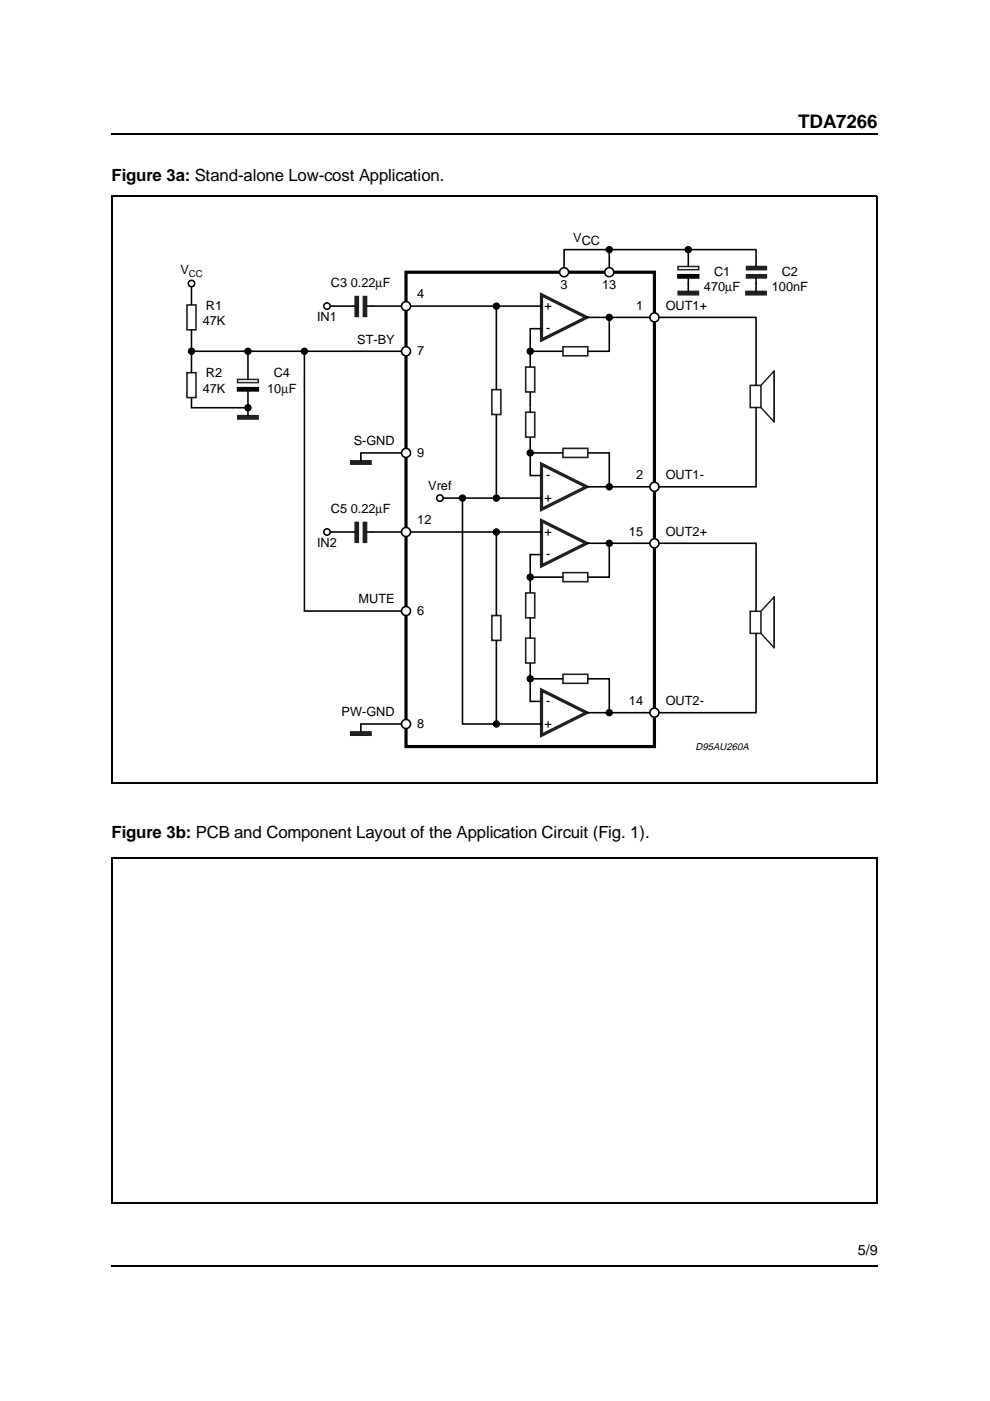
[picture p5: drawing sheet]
<svg xmlns="http://www.w3.org/2000/svg" width="210mm" height="297mm" viewBox="0 0 210 297" stroke-linecap="round" stroke-linejoin="round" font-family="sans-serif">
<path d="M23.6 41.6h162.4M23.8 41.5v124.6M185.9 41.5v124.6M69.3 64.9h6M112.4 69.7h2.4M114.8 64.9h-37.1M124.4 67.3h35.9v14.4M164.1 78.7v10.7M23.6 166h162.4" fill="none" stroke="#000" stroke-width=".34"/>
<path d="M86.1 57.7h52.7v100.6h-52.7z" fill="none" stroke="#000" stroke-width=".68" stroke-linecap="butt"/>
<g fill="#231f20" stroke="#231f20" stroke-width=".32">
<path d="M75.3 62.9h.7v4.2h-.7z"/>
<path d="M77 62.9h.7v4.2h-.7z"/>
</g>
<path d="M164.1 78.7l-2.8 3M161.3 86.4l2.8 3" fill="none" stroke="#231f20" stroke-width=".32"/>
<path d="M159.1 81.7h2.2v4.7h-2.2z" fill="none" stroke="#231f20" stroke-width=".34"/>
<circle cx="129.2" cy="52.9" r=".68" fill="#000" stroke="#000" stroke-width=".21"/>
<path d="M114.8 62.5l9.6 4.8-9.6 4.8z" fill="none" stroke="#231f20" stroke-width=".68"/>
<g fill="#fff" stroke="#000" stroke-width=".34">
<circle cx="86.1" cy="64.9" r=".96"/>
<circle cx="138.8" cy="67.3" r=".96"/>
</g>
<circle cx="129.2" cy="67.3" r=".68" fill="#000" stroke="#000" stroke-width=".21"/>
<path d="M114.8 98.4l9.6 4.8-9.6 4.8z" fill="none" stroke="#231f20" stroke-width=".68"/>
<path d="M160.3 86.4v16.8h-35.9M93.3 105.6h21.5" fill="none" stroke="#000" stroke-width=".34"/>
<circle cx="138.8" cy="103.2" r=".96" fill="#fff" stroke="#000" stroke-width=".34"/>
<circle cx="129.2" cy="103.2" r=".68" fill="#000" stroke="#000" stroke-width=".21"/>
<circle cx="69.3" cy="64.9" r=".68" fill="#fff" stroke="#000" stroke-width=".34"/>
<path d="M40.6 74.5h45.5" fill="none" stroke="#000" stroke-width=".34"/>
<circle cx="86.1" cy="74.5" r=".96" fill="#fff" stroke="#000" stroke-width=".34"/>
<path d="M129.2 52.9v4.8" fill="none" stroke="#000" stroke-width=".34"/>
<circle cx="129.2" cy="57.7" r=".96" fill="#fff" stroke="#000" stroke-width=".34"/>
<path d="M160.3 52.9h-40.7v4.8" fill="none" stroke="#000" stroke-width=".34"/>
<circle cx="119.6" cy="57.7" r=".96" fill="#fff" stroke="#000" stroke-width=".34"/>
<path d="M111.5 77.8h1.9v5.3h-1.9zM119.4 73.5h5.2v1.9h-5.2zM104.3 82.6h1.9v5.3h-1.9zM119.4 95.1h5.2v1.9h-5.2z" fill="none" stroke="#231f20" stroke-width=".34"/>
<path d="M105.2 64.9v17.7M112.4 74.5h7M112.4 69.7v8.1M129.2 67.3v7.2h-4.6M105.2 87.9v17.7M112.4 83.1v3.3M119.4 96h-7v4.8h2.4M124.6 96h4.6v7.2" fill="none" stroke="#000" stroke-width=".34"/>
<g fill="#000" stroke="#000" stroke-width=".21">
<circle cx="105.2" cy="64.9" r=".68"/>
<circle cx="112.4" cy="74.5" r=".68"/>
<circle cx="112.4" cy="96" r=".68"/>
<circle cx="105.2" cy="105.6" r=".68"/>
</g>
<circle cx="93.3" cy="105.6" r=".68" fill="#fff" stroke="#000" stroke-width=".34"/>
<path d="M39.6 64.7h2v5.2h-2zM159.1 129.6h2.2v4.7h-2.2z" fill="none" stroke="#231f20" stroke-width=".34"/>
<path d="M40.6 60.1v4.6M40.6 69.9v4.6M52.6 74.5v5.9M52.6 82.9v5.2M69.3 112.8h6M112.4 117.6h2.4M114.8 112.8h-37.1M124.4 115.2h35.9v14.4M164.1 126.6v10.7" fill="none" stroke="#000" stroke-width=".34"/>
<path d="M50.4 80.4h4.4v.7h-4.4zM161.3 134.3l2.8 3M164.1 126.6l-2.8 3" fill="none" stroke="#231f20" stroke-width=".32"/>
<path d="M50.4 82.2h4.4v.7h-4.4z" fill="#000" stroke="#000" stroke-width=".34"/>
<g fill="#231f20" stroke="#231f20" stroke-width=".32">
<path d="M50.4 88.1h4.3v.7h-4.3z"/>
<path d="M75.3 110.8h.7v4.2h-.7z"/>
<path d="M77 110.8h.7v4.2h-.7z"/>
</g>
<circle cx="64.5" cy="74.5" r=".68" fill="#000" stroke="#000" stroke-width=".21"/>
<path d="M114.8 110.4l9.6 4.8-9.6 4.8z" fill="none" stroke="#231f20" stroke-width=".68"/>
<g fill="#fff" stroke="#000" stroke-width=".34">
<circle cx="86.1" cy="112.8" r=".96"/>
<circle cx="138.8" cy="115.2" r=".96"/>
</g>
<circle cx="129.2" cy="115.2" r=".68" fill="#000" stroke="#000" stroke-width=".21"/>
<path d="M114.8 146.3l9.6 4.8-9.6 4.8z" fill="none" stroke="#231f20" stroke-width=".68"/>
<path d="M98.1 105.6v47.9h16.7M160.3 134.3v16.8h-35.9" fill="none" stroke="#000" stroke-width=".34"/>
<circle cx="138.8" cy="151.1" r=".96" fill="#fff" stroke="#000" stroke-width=".34"/>
<circle cx="129.2" cy="151.1" r=".68" fill="#000" stroke="#000" stroke-width=".21"/>
<circle cx="69.3" cy="112.8" r=".68" fill="#fff" stroke="#000" stroke-width=".34"/>
<path d="M64.5 74.5v55.1h21.6" fill="none" stroke="#000" stroke-width=".34"/>
<circle cx="86.1" cy="129.6" r=".96" fill="#fff" stroke="#000" stroke-width=".34"/>
<path d="M39.6 79h2v5.3h-2zM104.3 130.5h1.9v5.3h-1.9zM111.5 125.7h1.9v5.3h-1.9zM119.4 121.4h5.2v1.9h-5.2zM119.4 143h5.2v1.9h-5.2z" fill="none" stroke="#231f20" stroke-width=".34"/>
<g fill="none" stroke="#000" stroke-width=".34">
<path d="M145.9 52.9v3.6M145.9 58.9v2.9M160.3 52.9v3.6M160.3 58.9v2.9M40.6 74.5v4.5M40.6 84.3v2.1h12M86.1 96h-9.6v1.7M105.2 112.8v17.7M112.4 117.6v8.1M129.2 115.2v7.2h-4.6M105.2 135.8v17.7M112.4 122.4h7"/>
<path d="M112.4 131v3.3M86.1 153.5h-9.6v1.7M119.4 143.9h-7v4.8h2.4M124.6 143.9h4.6v7.2"/>
</g>
<g fill="#000" stroke="#000" stroke-width=".21">
<circle cx="145.9" cy="52.9" r=".68"/>
<circle cx="40.6" cy="74.5" r=".68"/>
<circle cx="98.1" cy="105.6" r=".68"/>
<circle cx="105.2" cy="112.8" r=".68"/>
<circle cx="112.4" cy="122.4" r=".68"/>
<circle cx="105.2" cy="153.5" r=".68"/>
<circle cx="112.4" cy="143.9" r=".68"/>
</g>
<path d="M143.7 56.5h4.4v.7h-4.4z" fill="none" stroke="#231f20" stroke-width=".32"/>
<path d="M143.7 58.2h4.4v.7h-4.4z" fill="#000" stroke="#000" stroke-width=".34"/>
<g fill="#231f20" stroke="#231f20" stroke-width=".32">
<path d="M143.8 61.8h4.3v.7h-4.3z"/>
<path d="M158.3 58.2h4.2v.7h-4.2z"/>
<path d="M158.3 56.5h4.2v.7h-4.2z"/>
<path d="M158.1 61.8h4.4v.7h-4.4z"/>
<path d="M74.4 97.7h4.3v.7h-4.3z"/>
<path d="M74.4 155.2h4.3v.7h-4.3z"/>
</g>
<g fill="#fff" stroke="#000" stroke-width=".34">
<circle cx="86.1" cy="153.5" r=".96"/>
<circle cx="86.1" cy="96" r=".96"/>
</g>
<path d="M111.5 87.4h1.9v5.3h-1.9zM111.5 135.3h1.9v5.3h-1.9z" fill="none" stroke="#231f20" stroke-width=".34"/>
<path d="M112.4 86.4v1M112.4 92.7v3.3M112.4 134.3v1M112.4 140.6v3.3" fill="none" stroke="#000" stroke-width=".34"/>
<circle cx="52.6" cy="74.5" r=".68" fill="#000" stroke="#000" stroke-width=".21"/>
<circle cx="40.6" cy="60.1" r=".68" fill="#fff" stroke="#000" stroke-width=".34"/>
<circle cx="52.6" cy="86.4" r=".68" fill="#000" stroke="#000" stroke-width=".21"/>
<path d="M23.6 181.8h162.4M23.8 181.7v73.5M185.9 181.7v73.5M23.6 255.1h162.4" fill="none" stroke="#000" stroke-width=".34"/>
<path d="M23.6 28.5h162.5M23.6 268.3h162.6" fill="none" stroke="#000" stroke-width=".25"/>
<text font-size="4" x="169.2" y="27.1">TDA7266</text>
<g font-size="3.6">
<text x="23.6" y="38.3">Figure 3a: Stand-alone Low-cost Application.</text>
<text x="23.6" y="177.6">Figure 3b: PCB and Component Layout of the Application Circuit (Fig. 1).</text>
</g>
<text font-size="3" x="181.9" y="266">5/9</text>
<g font-size="2.7">
<text x="121.5" y="51.3">V</text>
<text x="123.3" y="52">CC</text>
<text x="38.2" y="58.1">V</text>
<text x="151.4" y="58.5">C1</text>
<text x="165.8" y="58.5">C2</text>
<text x="43.7" y="65.7">R1</text>
<text x="70.2" y="60.9">C3 0.22µF</text>
<text x="88.5" y="63.3">4</text>
<text x="115.5" y="65.7">+</text>
<text x="118.9" y="61.3">3</text>
<text x="127.7" y="61.3">13</text>
<text x="134.9" y="65.7">1</text>
<text x="141.1" y="65.7">OUT1+</text>
<text x="149.3" y="61.7">470µF</text>
<text x="163.7" y="61.7">100nF</text>
<text x="43" y="68.9">47K</text>
<text x="67.2" y="68.1">IN1</text>
<text x="115.8" y="70.5">-</text>
<text x="75.7" y="72.8">ST-BY</text>
<text x="88.5" y="75.2">7</text>
<text x="43" y="83.2">47K</text>
<text x="43.7" y="80">R2</text>
<text x="56.6" y="83.2">10µF</text>
<text x="58" y="80">C4</text>
<text x="75" y="94.4">S-GND</text>
<text x="88.5" y="96.8">9</text>
<text x="115.8" y="101.6">-</text>
<text x="134.9" y="101.6">2</text>
<text x="141.1" y="101.6">OUT1-</text>
<text x="90.8" y="104">Vref</text>
<text x="115.5" y="106.4">+</text>
<text x="70.2" y="108.8">C5 0.22µF</text>
<text x="88.5" y="111.2">12</text>
<text x="115.5" y="113.6">+</text>
<text x="133.4" y="113.6">15</text>
<text x="141.1" y="113.6">OUT2+</text>
<text x="67.2" y="116">IN2</text>
<text x="115.8" y="118.3">-</text>
<text x="76" y="127.9">MUTE</text>
<text x="88.5" y="130.3">6</text>
<text x="115.8" y="149.5">-</text>
<text x="133.4" y="149.5">14</text>
<text x="141.1" y="149.5">OUT2-</text>
<text x="72.4" y="151.9">PW-GND</text>
<text x="88.5" y="154.3">8</text>
<text x="115.5" y="154.3">+</text>
</g>
<text font-size="2.1" x="147.5" y="159.1">D95AU260A</text>
<text font-size="2" x="40" y="58.7">CC</text>
</svg>
